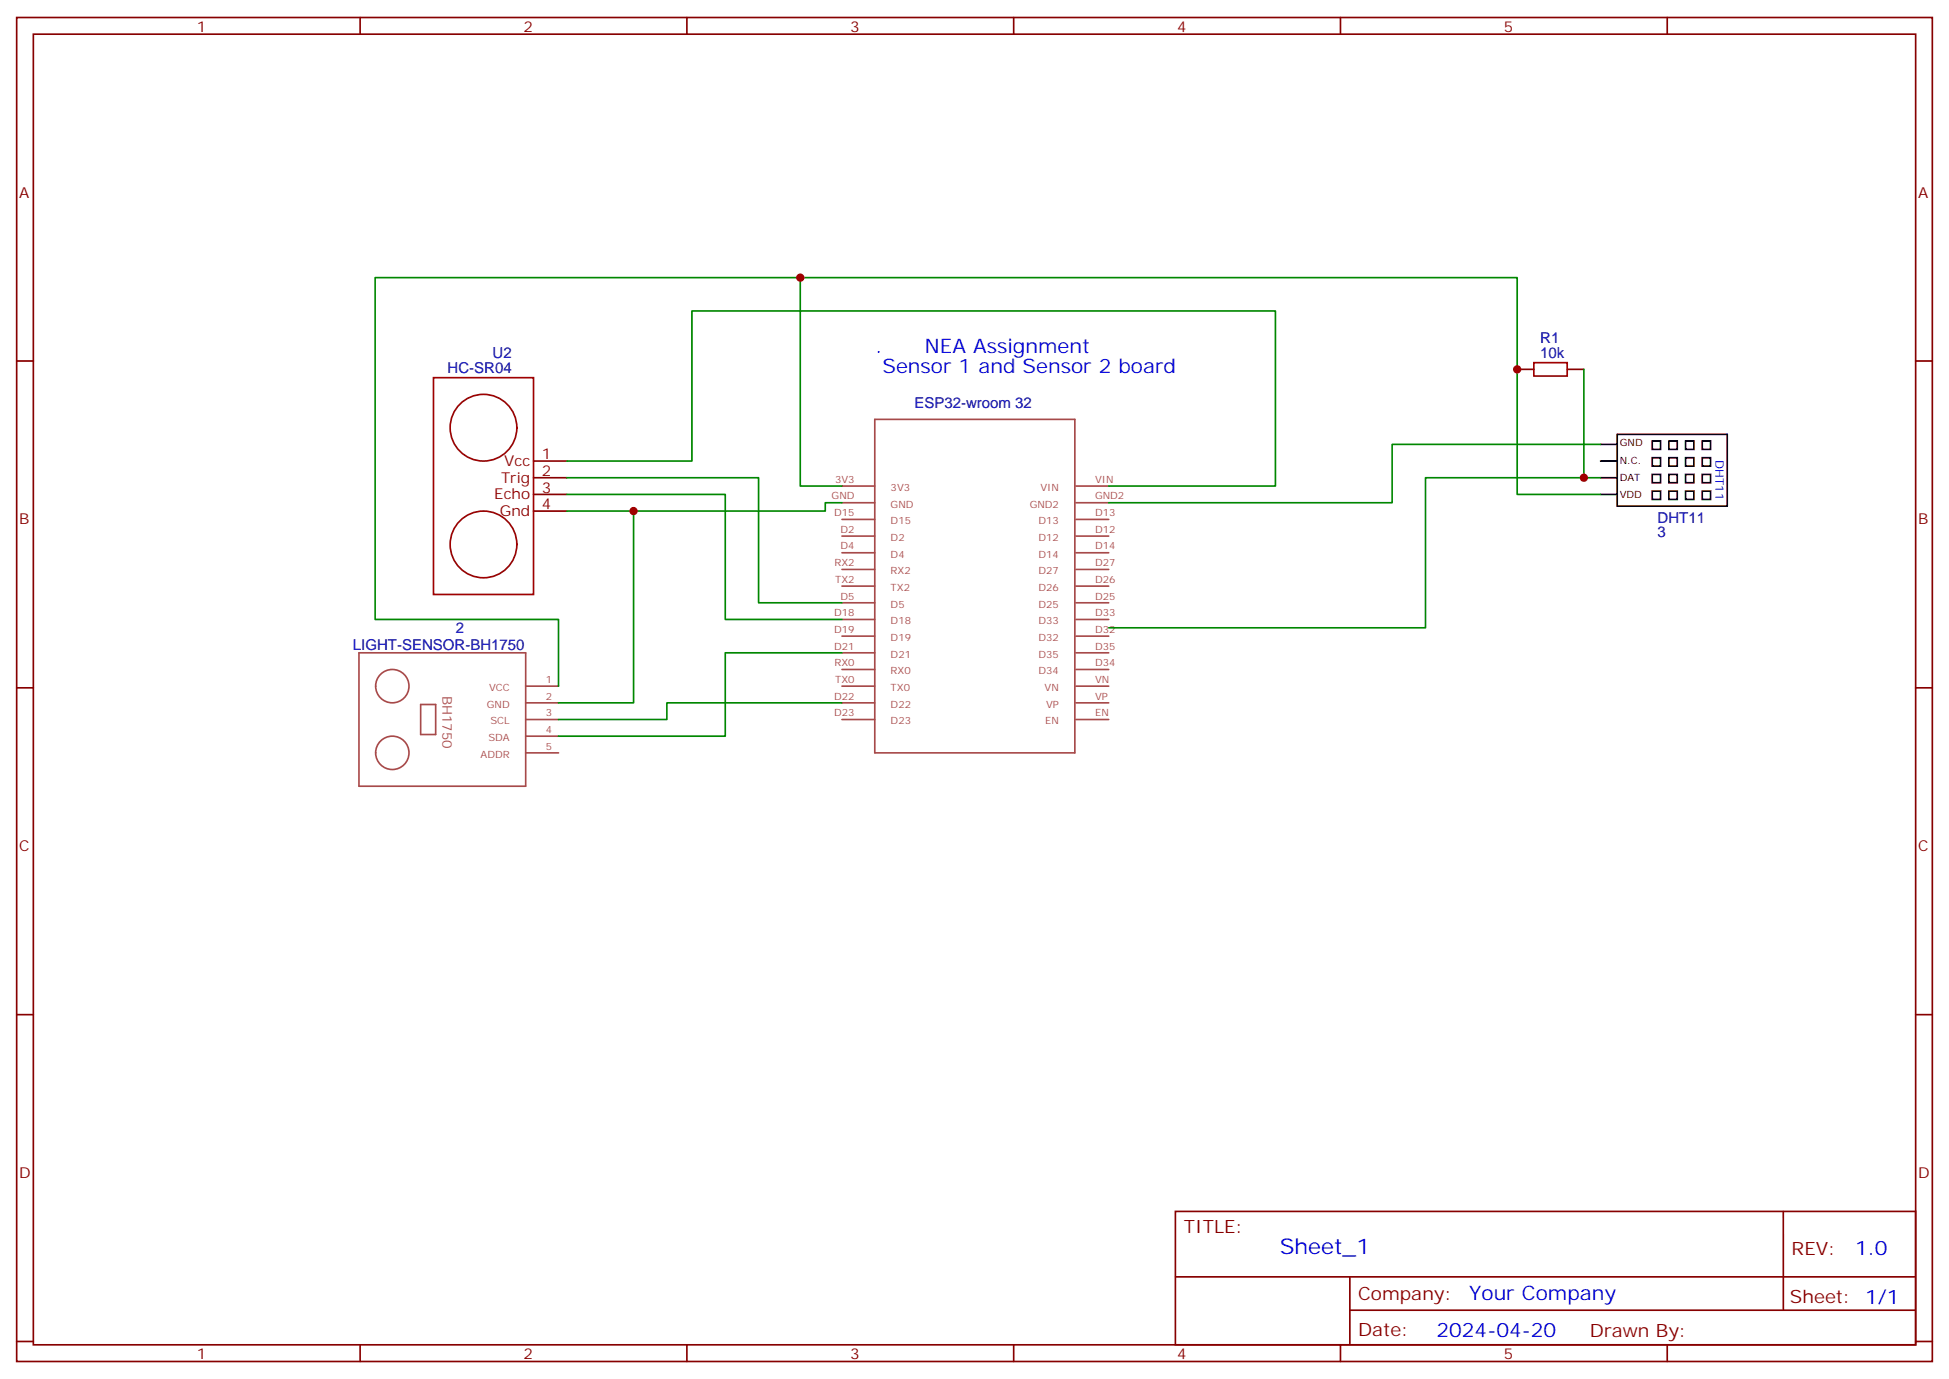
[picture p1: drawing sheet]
<svg xmlns="http://www.w3.org/2000/svg" width="412mm" height="292mm" viewBox="0 0 412 292" stroke-linecap="round" stroke-linejoin="round" font-family="sans-serif">
<g fill="none" stroke="#870000" stroke-width=".35">
<path d="M3.5 3.7h405.4v284.3h-405.4zM7.1 7.2h398.2v277.3h-398.2zM76.2 3.7v3.5M145.3 3.7v3.5M214.5 3.7v3.5M283.6 3.7v3.5M352.8 3.7v3.5M3.5 76.4h3.6M321 78.1h3.6M331.6 78.1h3.5M405.3 76.4h3.6M112.9 97.5h7"/>
<path d="M112.9 101.1h7M112.9 104.6h7M112.9 108.1h7M3.5 145.5h3.6M405.3 145.5h3.6M3.5 214.7h3.6M405.3 214.7h3.6M248.7 256.3h156.6v28.2h-156.6zM377.3 256.3v20.9M248.7 270.1h156.5M285.6 277.2h119.6M285.6 270.1v14.2"/>
<path d="M3.5 283.8h3.6M76.2 284.5v3.5M145.3 284.5v3.5M214.5 284.5v3.5M283.6 284.5v3.5M352.8 284.5v3.5M405.3 283.8h3.6"/>
</g>
<g fill="none" stroke="#a64a4a" stroke-width=".35">
<path d="M185.1 88.7h42.3v70.6h-42.3zM178.2 102.8h6.9M178.2 106.4h6.9M178.2 109.9h6.9M178.2 113.4h6.9M178.2 116.9h6.9M227.7 102.8h6.9M227.7 106.4h6.9M227.7 109.9h6.9M227.7 113.4h6.9M227.7 116.9h6.9M76 138.1h35.2v28.2h-35.2z"/>
<path d="M178.2 120.5h6.9M178.2 124h6.9M178.2 127.5h6.9M178.2 131.1h6.9M178.2 134.6h6.9M178.2 138.1h6.9M227.7 120.5h6.9M227.7 124h6.9M227.7 127.5h6.9M227.7 131.1h6.9M227.7 134.6h6.9M227.7 138.1h6.9"/>
<path d="M89 149h3.2v6.4h-3.2zM111.2 159.3h7M111.2 145.2h7M111.2 148.7h7M111.2 152.2h7M111.2 155.8h7M178.2 141.6h6.9M178.2 145.2h6.9M178.2 148.7h6.9M178.2 152.2h6.9M227.7 141.6h6.9M227.7 145.2h6.9"/>
<path d="M227.7 148.7h6.9M227.7 152.2h6.9"/>
<circle cx="83" cy="145.2" r="3.5"/>
<circle cx="83" cy="159.3" r="3.5"/>
</g>
<g fill="none" stroke="#900" stroke-width=".35">
<path d="M91.7 79.9h21.2v45.9h-21.2z"/>
<circle cx="102.3" cy="90.5" r="7.1"/>
<circle cx="102.3" cy="115.2" r="7.1"/>
</g>
<g fill="none" stroke="#000" stroke-width=".35">
<path d="M338.7 97.5h3.5M338.7 94h3.5M342.2 91.9h23.3v15.2h-23.3zM349.6 96.8h1.8v1.8h-1.8zM349.6 93.3h1.8v1.8h-1.8zM353.1 96.8h1.8v1.8h-1.8zM353.1 93.3h1.8v1.8h-1.8zM356.7 93.3h1.7v1.8h-1.7zM356.7 96.8h1.7v1.8h-1.7zM360.2 96.8h1.7v1.8h-1.7zM360.2 93.3h1.7v1.8h-1.7zM338.7 104.6h3.5"/>
<path d="M338.7 101.1h3.5M349.6 103.9h1.8v1.8h-1.8zM349.6 100.4h1.8v1.7h-1.8zM353.1 103.9h1.8v1.8h-1.8zM353.1 100.4h1.8v1.7h-1.8zM356.7 100.4h1.7v1.7h-1.7zM356.7 103.9h1.7v1.8h-1.7zM360.2 100.4h1.7v1.7h-1.7zM360.2 103.9h1.7v1.8h-1.7z"/>
</g>
<path d="M324.6 76.7h7v2.9h-7z" fill="none" stroke="#a10000" stroke-width=".35"/>
<path d="M169.3 58.7h-89.9v72.4h38.8v14.1M335.1 78.1v23M119.9 97.5h26.5v-31.7h123.5v37h-35.3M338.7 94h-44.1v12.4h-60M119.9 101.1h40.6v26.4h17.7M119.9 104.6h33.6v26.5h24.7M134.1 108.1v40.6h-15.9M178.2 106.4h-3.6v1.7h-54.7M178.2 102.8h-8.9v-44.1h151.7v45.9h17.7M338.7 101.1h-37.1v31.7h-67M178.2 138.1h-24.7v17.7h-35.3M178.2 148.7h-37.1v3.5h-22.9" fill="none" stroke="#008700" stroke-width=".35"/>
<g fill="#c00">
<circle cx="321" cy="78.1" r=".88"/>
<circle cx="335.1" cy="101.1" r=".88"/>
<circle cx="134.1" cy="108.1" r=".88"/>
<circle cx="169.3" cy="58.7" r=".88"/>
</g>
<text font-size="4.6" fill="#00f" x="270.8" y="265.3">Sheet_1</text>
<g font-size="4.2" fill="#00f">
<text x="185.2" y="74.6">.</text>
<text x="195.7" y="74.6">NEA Assignment</text>
<text x="186.7" y="78.8">Sensor 1 and Sensor 2 board</text>
<text x="392.5" y="265.6">1.0</text>
<text x="310.9" y="275.1">Your Company</text>
<text x="304" y="282.9">2024-04-20</text>
</g>
<g font-size="3.9" fill="#800">
<text x="250.5" y="260.9">TITLE:</text>
<text x="379.1" y="265.6">REV:</text>
<text x="287.4" y="275.1">Company:</text>
<text x="378.7" y="275.7">Sheet: 1/1</text>
<text x="287.4" y="282.8">Date:</text>
<text x="336.4" y="282.8">Drawn By:</text>
</g>
<g font-size="3.2" fill="#800">
<text x="41.6" y="6.7">1</text>
<text x="110.8" y="6.7">2</text>
<text x="179.9" y="6.7">3</text>
<text x="249.1" y="6.7">4</text>
<text x="318.2" y="6.7">5</text>
<text x="4.1" y="41.8">A</text>
<text x="405.9" y="41.8">A</text>
<text x="4.1" y="110.9">B</text>
<text x="405.9" y="110.9">B</text>
<text x="4.1" y="180.1">C</text>
<text x="405.9" y="180.1">C</text>
<text x="4.1" y="249.2">D</text>
<text x="405.9" y="249.2">D</text>
<text x="41.6" y="287.5">1</text>
<text x="110.8" y="287.5">2</text>
<text x="179.9" y="287.5">3</text>
<text x="249.1" y="287.5">4</text>
<text x="318.2" y="287.5">5</text>
</g>
<g font-size="3.2" fill="#000080">
<text x="104.2" y="75.7">U2</text>
<text x="325.9" y="75.7">10k</text>
<text x="325.9" y="72.6">R1</text>
<text x="94.7" y="78.8">HC-SR04</text>
<text x="193.5" y="86.3">ESP32-wroom 32</text>
<text x="350.7" y="110.6">DHT11</text>
<text x="350.7" y="113.6">3</text>
<text x="74.7" y="137.6">LIGHT-SENSOR-BH1750</text>
<text x="96.4" y="134">2</text>
</g>
<g font-size="3.2" fill="#900">
<text x="106.7" y="98.6">Vcc</text>
<text x="114.7" y="97.2">1</text>
<text x="114.7" y="100.7">2</text>
<text x="104.6" y="105.7">Echo</text>
<text x="106" y="102.1">Trig</text>
<text x="114.7" y="104.2">3</text>
<text x="114.7" y="107.8">4</text>
<text x="105.7" y="109.2">Gnd</text>
</g>
<text font-size="2.8" fill="#a54b4b" x="93.6" y="147.1" transform="rotate(90 93.6 147.1)">BH1750</text>
<text font-size="2.5" fill="#00f" x="363" y="97.4" transform="rotate(90 363 97.4)">DHT11</text>
<g font-size="2.1">
<text x="342.7" y="94.4">GND</text>
<text x="342.7" y="101.8">DAT</text>
<text x="342.7" y="98.2">N.C.</text>
<text x="342.7" y="105.3">VDD</text>
</g>
<g font-size="2.1" fill="#a54b4b">
<text x="176" y="105.7">GND</text>
<text x="176.7" y="102.1">3V3</text>
<text x="188.5" y="103.9">3V3</text>
<text x="188.5" y="107.4">GND</text>
<text x="217.9" y="107.4">GND2</text>
<text x="220.2" y="103.9">VIN</text>
<text x="231.7" y="102.1">VIN</text>
<text x="231.7" y="105.7">GND2</text>
<text x="176.5" y="109.2">D15</text>
<text x="177.8" y="112.7">D2</text>
<text x="188.5" y="110.9">D15</text>
<text x="219.8" y="110.9">D13</text>
<text x="231.7" y="109.2">D13</text>
<text x="231.7" y="112.7">D12</text>
<text x="176.6" y="119.8">RX2</text>
<text x="177.8" y="116.3">D4</text>
<text x="188.5" y="114.5">D2</text>
<text x="188.5" y="118">D4</text>
<text x="219.8" y="114.5">D12</text>
<text x="219.8" y="118">D14</text>
<text x="231.7" y="116.3">D14</text>
<text x="231.7" y="119.8">D27</text>
<text x="176.7" y="123.3">TX2</text>
<text x="188.5" y="121.5">RX2</text>
<text x="188.5" y="125">TX2</text>
<text x="219.8" y="121.5">D27</text>
<text x="219.8" y="125">D26</text>
<text x="231.7" y="123.3">D26</text>
<text x="176.5" y="130.4">D18</text>
<text x="177.8" y="126.8">D5</text>
<text x="188.5" y="128.6">D5</text>
<text x="219.8" y="128.6">D25</text>
<text x="231.7" y="126.8">D25</text>
<text x="231.7" y="130.4">D33</text>
<text x="176.5" y="133.9">D19</text>
<text x="176.5" y="137.4">D21</text>
<text x="188.5" y="132.1">D18</text>
<text x="188.5" y="135.6">D19</text>
<text x="219.8" y="132.1">D33</text>
<text x="219.8" y="135.6">D32</text>
<text x="231.7" y="133.9">D32</text>
<text x="231.7" y="137.4">D35</text>
<text x="176.6" y="140.9">RX0</text>
<text x="188.5" y="139.2">D21</text>
<text x="188.5" y="142.7">RX0</text>
<text x="219.8" y="139.2">D35</text>
<text x="219.8" y="142.7">D34</text>
<text x="231.7" y="140.9">D34</text>
<text x="103" y="149.7">GND</text>
<text x="103.5" y="146.2">VCC</text>
<text x="115.5" y="148">2</text>
<text x="115.5" y="144.5">1</text>
<text x="176.5" y="148">D22</text>
<text x="176.7" y="144.5">TX0</text>
<text x="188.5" y="146.2">TX0</text>
<text x="188.5" y="149.7">D22</text>
<text x="221" y="146.2">VN</text>
<text x="221.3" y="149.7">VP</text>
<text x="231.7" y="144.5">VN</text>
<text x="231.7" y="148">VP</text>
<text x="103.8" y="153.3">SCL</text>
<text x="115.5" y="151.5">3</text>
<text x="115.5" y="155.1">4</text>
<text x="176.5" y="151.5">D23</text>
<text x="188.5" y="153.3">D23</text>
<text x="221.1" y="153.3">EN</text>
<text x="231.7" y="151.5">EN</text>
<text x="101.7" y="160.3">ADDR</text>
<text x="103.4" y="156.8">SDA</text>
<text x="115.5" y="158.6">5</text>
</g>
</svg>
